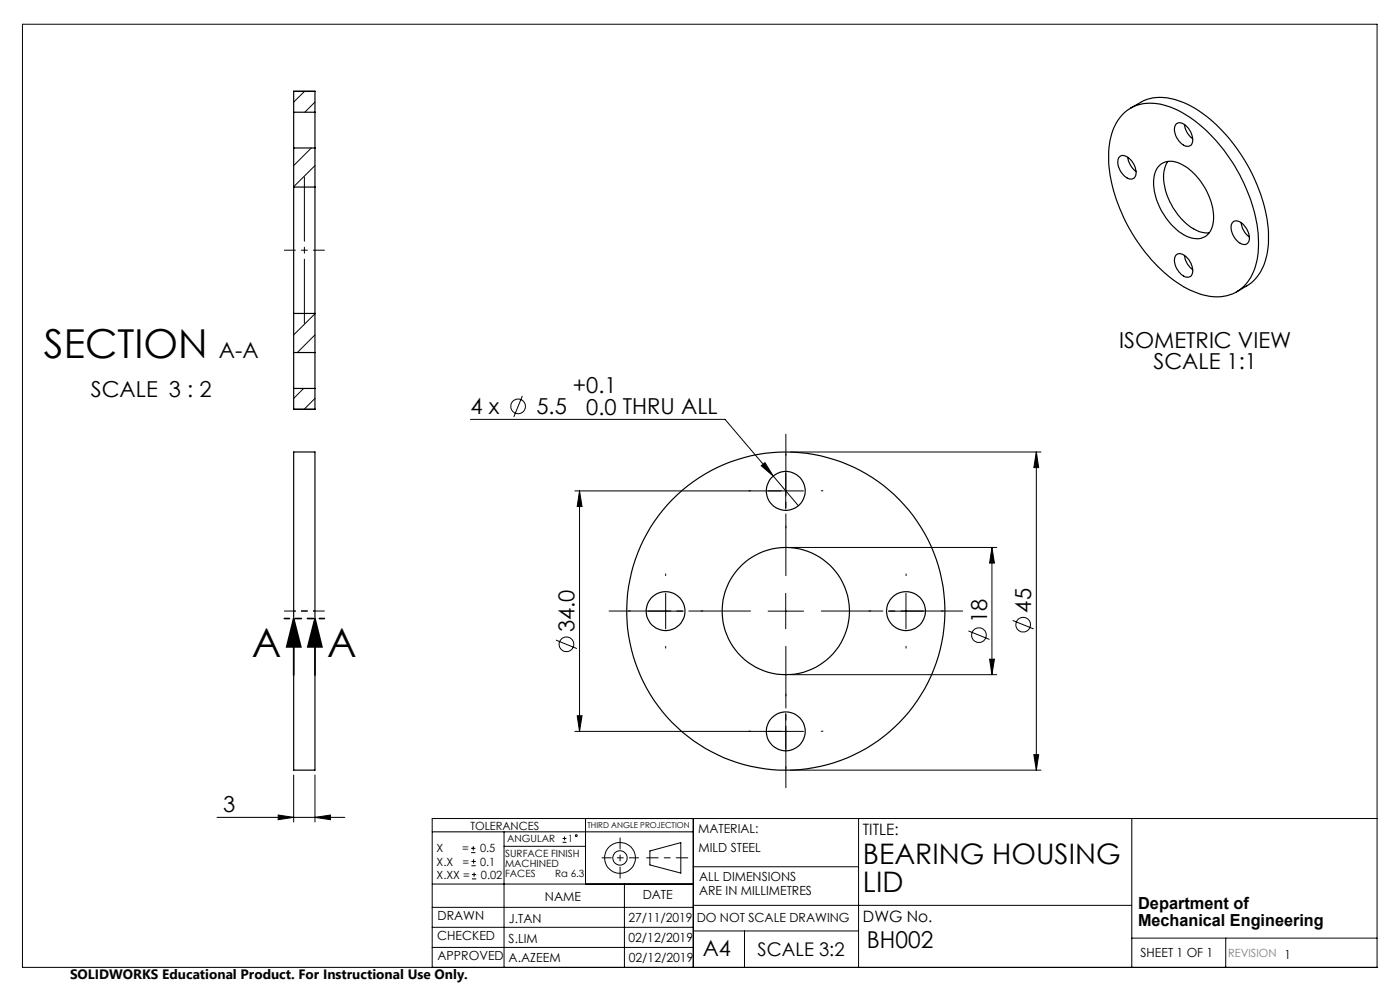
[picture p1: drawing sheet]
<svg xmlns="http://www.w3.org/2000/svg" width="297mm" height="210mm" viewBox="0 0 297 210" stroke-linecap="round" stroke-linejoin="round" font-family="sans-serif">
<g fill="none" stroke="#000" stroke-width=".21">
<path d="M4.8 5.1h287.3v200.1h-287.3zM64.6 19.4l-2.3 2.3M66 31.4l-3.7 3.7M66.8 21.7l-2.1 2.1M66.8 35.1l-4.5 4.5M66.8 39.6l-.1 .1M62.4 66.5l-.1 .1M66.8 66.6l-4.5 4.4M66.8 71l-3.7 3.8M64.4 82.4l-2.1 2.1M66.8 84.5l-2.3 2.3M99.8 89h54l15.6 18.3"/>
<path d="M110.8 84l-1.8 4.4M161.5 98.8l.8-.7 1.7 2.9zM167.7 95.9h53.1M219.9 95.9v67.5M219.9 95.9l.4 3.3h-1zM122 104.1h48.5M122.9 104.1v51M122.9 104.1l.6 3.3h-1.1zM166.7 100.4v7.5M167.7 116.1h43.8M210.4 116.1v27M210.4 116.1l.6 3.3h-1.1z"/>
<path d="M117.9 135.8l4.5 1.8M137.4 129.6h7.6M141.2 125.9v7.5M162.9 129.6h7.6M166.7 125.9v7.5M188.5 129.6h7.4M192.2 125.9v7.5M205.5 133.8l4.4 1.8M209.9 139.8h1.1l-.6 3.3zM214.8 131.6l4.5 1.8M122 155.1h48.5M122.4 151.8h1.1l-.6 3.3z"/>
<path d="M166.7 151.4v7.5M167.7 143.1h43.8M46 173.4h27.2M59 172.9l3.3 .5-3.3 .5zM62.3 164.4v10M66.8 173.4l3.3-.5v1zM66.8 164.4v10M91.7 176.5h55.4M99.9 179.9h1M100.4 179.5v.9M106.9 176.5v28.7M106.9 179.5h17.3"/>
<path d="M119.3 178.7h.9M119.3 177.9h.9M119.8 177.4v.9M124.2 173.6v13.9M147.1 173.6v31.6M167.7 163.4h53.1M182.1 173.6v31.6M219.3 160.1h1l-.4 3.3zM240.1 173.6v31.6M292.1 173.6h-200.4v31.6M91.7 196.7h55.4M91.7 192.5h55.4"/>
<path d="M91.7 187.5h55.4M99.9 180.9h1M100 183.6h.9M100 182.7h.9M100.1 186.4h.9M100.1 185.5h.9M100.5 182.3v.9M100.6 185.1v.9M132.5 187.5v17.7M137.9 180.5l6.5-1.8v6.5l-6.5-1.7zM147.1 183.9h35M147.1 197.5h35"/>
<path d="M147.1 192h93M157.9 197.5v7.7M240.1 199h52M260 199v6.2M91.7 201h55.4"/>
<circle cx="109.9" cy="86.2" r="1.55"/>
<circle cx="120.2" cy="136.7" r="1.56"/>
<circle cx="207.7" cy="134.7" r="1.55"/>
<circle cx="217.1" cy="132.5" r="1.55"/>
<circle cx="122.2" cy="177.3" r=".2"/>
<circle cx="131.5" cy="182" r="1.52"/>
<circle cx="131.5" cy="182" r="3.3"/>
</g>
<path d="M145.9 182h-8.7" fill="none" stroke="#000" stroke-width=".21" stroke-dasharray="15.2 1.3 1.3 1.3" stroke-dashoffset="12.8"/>
<path d="M60.3 53.1h8.5M68.8 129.6h-8.5M131.5 177.7v8.6" fill="none" stroke="#000" stroke-width=".21" stroke-dasharray="15.2 1.3 1.3 1.3" stroke-dashoffset="12.9"/>
<path d="M127.7 182h7.8" fill="none" stroke="#000" stroke-width=".21" stroke-dasharray="15.2 1.3 1.3 1.3" stroke-dashoffset="13.3"/>
<path d="M62.3 131.2l1.5 6h-3zM62.3 131.2v12M66.8 131.2l1.5 6h-3zM66.8 131.2v12" fill="none" stroke="#000" stroke-width=".35"/>
<path d="M64.6 37.6v31" fill="none" stroke="#000" stroke-width=".21" stroke-dasharray="15.2 1.3 1.3 1.3" stroke-dashoffset="1.6"/>
<path d="M159.2 129.6h-30M166.7 122.1v-30M166.7 137.1v30M174.2 129.6h30" fill="none" stroke="#000" stroke-width=".21" stroke-dasharray="15.2 1.3 1.3 1.3" stroke-dashoffset="2.1"/>
<g fill="none" stroke="#000" stroke-width=".21" stroke-dasharray="15.2 1.3 1.3 1.3">
<path d="M166.7 96.6v-.4M159.2 104.1h-.4M166.7 111.6v.4M174.2 104.1h.4M133.7 129.6h-.4M141.2 122.1v-.4M141.2 137.1v.4M148.7 129.6h.4M184.7 129.6h-.4M192.2 122.1v-.4M192.2 137.1v.4M199.7 129.6h.4"/>
<path d="M159.2 155.1h-.4M166.7 147.6v-.4M174.2 155.1h.4M166.7 162.6v.4"/>
</g>
<path d="M62.3 129.6h4.5" fill="none" stroke="#000" stroke-width=".21" stroke-dasharray="15.2 1.3 1.3 1.3" stroke-dashoffset="14.9"/>
<path d="M68.8 131.2h-8.5" fill="none" stroke="#000" stroke-width=".35" stroke-dasharray="6.3 1.3 1.3 1.3 1.3 1.3" stroke-dashoffset="5.3"/>
<g fill="#000">
<path d="M161.5 98.8l.8-.7 1.7 2.9z"/>
<path d="M210.4 116.1l.6 3.3h-1.1zM209.9 139.8h1.1l-.6 3.3zM219.9 95.9l.4 3.3h-1zM219.3 160.1h1l-.4 3.3zM122.9 104.1l.6 3.3h-1.1zM122.4 151.8h1.1l-.6 3.3z"/>
<path d="M66.8 131.2l1.5 6h-3zM62.3 131.2l1.5 6h-3z"/>
<path d="M66.8 173.4l3.3-.5v1zM59 172.9l3.3 .5-3.3 .5z"/>
</g>
<g fill="none" stroke="#000" stroke-width=".25">
<path d="M62.3 19.4h4.5M62.3 19.4v4.4M66.8 19.4v4.4M62.3 39.7v26.8M62.3 23.8v7.6M62.3 31.4v8.3M62.3 39.7h4.5M62.3 31.4h4.5M62.3 23.8h4.5M66.8 39.7v26.8M66.8 23.8v7.6M66.8 31.4v8.3"/>
<path d="M237.5 33.3a1.54 1.54 0 0 1 2.2 .4 3.5 3.5 0 0 1 1 3.9 1.44 1.44 0 0 1-2.1-.2 3.6 3.6 0 0 1-1.3-4zM238.3 24.1a8.8 8.8 0 0 1 9.3-1.6 26.5 26.5 0 0 1 12.7 10.3 33.3 33.3 0 0 1 6.7 19.2 11.2 11.2 0 0 1-4.5 9.8 9.9 9.9 0 0 1-9.3 0 29.2 29.2 0 0 1-12.5-11.4 32.9 32.9 0 0 1-5.5-18.3 12 12 0 0 1 3.1-8zM239.3 33.4a4.6 4.6 0 0 0 1.7 3M239.9 22.9l2.1-1.2a10 10 0 0 1 9.1 .1 30.4 30.4 0 0 1 13.5 13.1 30.9 30.9 0 0 1 4.4 17.4 10.6 10.6 0 0 1-4.4 8.3l-2.3 1.3M245.8 35.3a4 4 0 0 1 5.3-.2 13.5 13.5 0 0 1 6.3 12.2 3.6 3.6 0 0 1-5.4 2.9 13.4 13.4 0 0 1-7.2-12.7l.4-1.2zM247.8 34.2a7.2 7.2 0 0 0-.5 6.4 13.4 13.4 0 0 0 7.2 8.6l1.3 .2h.7M249.5 26.3a1.66 1.66 0 0 1 2.4 .7 3.1 3.1 0 0 1 .7 3.8 1.86 1.86 0 0 1-2.5-.9 3.3 3.3 0 0 1-.6-3.6zM251.3 26.4a4.4 4.4 0 0 0 1.7 3M249.5 54.1a1.66 1.66 0 0 1 2.4 .7 3.1 3.1 0 0 1 .7 3.8 1.86 1.86 0 0 1-2.5-.9 3.3 3.3 0 0 1-.6-3.6zM251.3 54.2a4.4 4.4 0 0 0 1.7 3M261.7 47a2.24 2.24 0 0 1 2.7 1.4 2.72 2.72 0 0 1 .2 3.2 1.82 1.82 0 0 1-2.5-.8 3.1 3.1 0 0 1-.6-3.6zM263.3 47.2a4.6 4.6 0 0 0 1.7 3.1"/>
<path d="M62.3 74.8v7.6M62.3 66.5v8.3M62.3 74.8h4.5M62.3 66.5h4.5M66.8 74.8v7.6M66.8 66.5v8.3M62.3 95.9h4.5v67.5h-4.5zM62.3 82.4v4.4h4.5v-4.4M62.3 82.4h4.5"/>
<circle cx="166.7" cy="104.1" r="4.1"/>
<circle cx="141.2" cy="129.6" r="4.1"/>
<circle cx="166.7" cy="129.6" r="33.7"/>
<circle cx="166.7" cy="129.6" r="13.5"/>
<circle cx="192.2" cy="129.6" r="4.1"/>
<circle cx="166.7" cy="155.1" r="4.1"/>
</g>
<g font-size="8.5">
<text x="9.3" y="76">SECTION</text>
<text x="53.4" y="139.4">A</text>
<text x="69.4" y="139.4">A</text>
</g>
<g font-size="6">
<text x="183.1" y="183.3">BEARING HOUSING</text>
<text x="183.1" y="189.3">LID</text>
</g>
<text font-size="4.9" x="183.9" y="201">BH002</text>
<g font-size="4.7">
<text x="46.4" y="76">A-A</text>
<text x="237.4" y="73.8">ISOMETRIC VIEW</text>
<text x="121.6" y="83.4">+0.1</text>
<text x="244.7" y="78.4">SCALE 1:1</text>
<text x="19.3" y="84.2">SCALE 3 : 2</text>
<text x="99.8" y="87.9">4 x</text>
<text x="113.8" y="87.9">5.5</text>
<text x="124.4" y="87.9">0.0 THRU ALL</text>
<text x="218.8" y="129.9" transform="rotate(-90 218.8 129.9)">45</text>
<text x="121.9" y="134.1" transform="rotate(-90 121.9 134.1)">34.0</text>
<text x="209.4" y="132.1" transform="rotate(-90 209.4 132.1)">18</text>
<text x="47.4" y="172.3">3</text>
<text x="149.1" y="202.9">A4</text>
</g>
<text font-size="4" x="160.7" y="202.8">SCALE 3:2</text>
<g font-size="3.5">
<text x="241.4" y="192.8">Department of</text>
<text x="241.4" y="196.3">Mechanical Engineering</text>
</g>
<g font-size="3.3">
<text x="183" y="177.2">TITLE:</text>
<text x="183.1" y="195.7">DWG No.</text>
</g>
<text font-size="2.9" x="14.9" y="207.6">SOLIDWORKS Educational Product. For Instructional Use Only.</text>
<g font-size="2.7">
<text x="148.1" y="176.7">MATERIAL:</text>
<text x="148.2" y="180.8">MILD STEEL</text>
<text x="115.6" y="191">NAME</text>
<text x="136.3" y="190.8">DATE</text>
<text x="148.3" y="186.8">ALL DIMENSIONS</text>
<text x="148.3" y="189.8">ARE IN MILLIMETRES</text>
<text x="92.8" y="195.2">DRAWN</text>
<text x="107.9" y="195.7">J.TAN</text>
<text x="133.3" y="195.6">27/11/2019</text>
<text x="147.8" y="195.7">DO NOT SCALE DRAWING</text>
<text x="92.8" y="199.3">CHECKED</text>
<text x="92.8" y="203.6">APPROVED</text>
<text x="107.9" y="199.9">S.LIM</text>
<text x="133.3" y="199.8">02/12/2019</text>
<text x="242" y="203">SHEET 1 OF 1</text>
<text x="107.9" y="204.1">A.AZEEM</text>
<text x="133.4" y="204">02/12/2019</text>
</g>
<g font-size="2.4">
<text x="99.8" y="176">TOLERANCES</text>
<text x="92.6" y="180.8">X</text>
<text x="92.6" y="183.6">X.X</text>
<text x="98" y="180.8">=</text>
<text x="98.1" y="183.6">=</text>
<text x="101.8" y="180.8">0.5</text>
<text x="101.9" y="183.6">0.1</text>
<text x="92.6" y="186.4">X.XX =</text>
<text x="102" y="186.4">0.02</text>
</g>
<text font-size="2.4" fill="#808080" x="260.6" y="203">REVISION 1</text>
<g font-size="2.1">
<text x="107.6" y="178.6">ANGULAR</text>
<text x="120.5" y="178.6">1</text>
<text x="107.2" y="181.8">SURFACE FINISH</text>
<text x="107.2" y="183.9">MACHINED</text>
<text x="107.2" y="186">FACES</text>
<text x="117.8" y="186">Ra 6.3</text>
</g>
<text font-size="1.7" x="124.6" y="175.7">THIRD ANGLE PROJECTION</text>
</svg>
